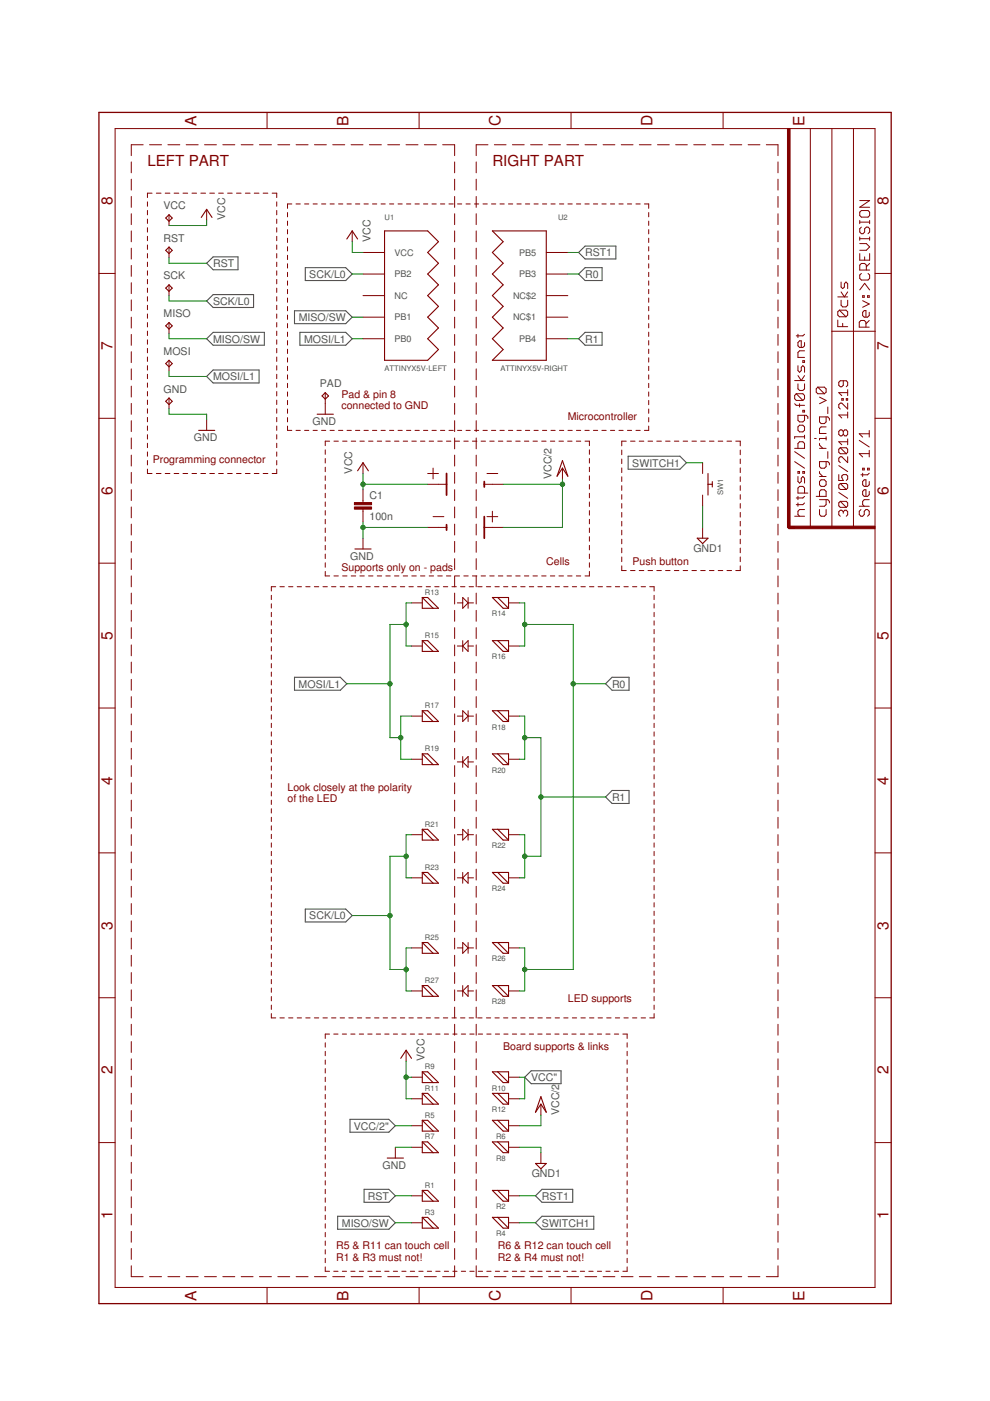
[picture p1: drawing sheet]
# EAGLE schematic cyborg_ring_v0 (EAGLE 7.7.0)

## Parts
C1  100n  C-EUC0201  [C0201]
GND  TPTP15R  [TP15R]
MISO  TPTP15R  [TP15R]
MOSI  TPTP15R  [TP15R]
PAD  TPTP06R  [TP06R]
R1  R0805-1/2TEST  [R0805-1/2]
R2  R0805-1/2TEST  [R0805-1/2]
R3  R0805-1/2TEST  [R0805-1/2]
R4  R0805-1/2TEST  [R0805-1/2]
R5  R0805-1/2TEST2  [R0905-1/2BIS]
R6  R0805-1/2TEST2  [R0905-1/2BIS]
R7  R0805-1/2TEST  [R0805-1/2]
R8  R0805-1/2TEST  [R0805-1/2]
R9  R0805-1/2TEST  [R0805-1/2]
R10  R0805-1/2TEST  [R0805-1/2]
R11  R0805-1/2TEST2  [R0905-1/2BIS]
R12  R0805-1/2TEST2  [R0905-1/2BIS]
R13  R0508-1/2  [R0508-1/2]
R14  R0508-1/2  [R0508-1/2]
R15  R0508-1/2  [R0508-1/2]
R16  R0508-1/2  [R0508-1/2]
R17  R0508-1/2  [R0508-1/2]
R18  R0508-1/2  [R0508-1/2]
R19  R0508-1/2  [R0508-1/2]
R20  R0508-1/2  [R0508-1/2]
R21  R0508-1/2  [R0508-1/2]
R22  R0508-1/2  [R0508-1/2]
R23  R0508-1/2  [R0508-1/2]
R24  R0508-1/2  [R0508-1/2]
R25  R0508-1/2  [R0508-1/2]
R26  R0508-1/2  [R0508-1/2]
R27  R0508-1/2  [R0508-1/2]
R28  R0508-1/2  [R0508-1/2]
RST  TPTP15R  [TP15R]
SCK  TPTP15R  [TP15R]
SW1  SWITCH_PUSHBUTTONC&K_KSS  [BTN_CK_KSS]
U1  ATTINYX5V-LEFT  [1/4-QFN20]
U2  ATTINYX5V-RIGHT  [1/4-QFN20]
U$1  BAT+  [BAT+]
U$2  BAT+  [BAT+]
U$3  BAT-  [BAT-]
U$4  BAT-  [BAT-]
VCC  TPTP15R  [TP15R]

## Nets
GND: C1.2 GND.TP PAD.TP R7.1 U$4.P$1(-)
GND1: R8.1 SW1.P$1
MISO/SW: MISO.TP R3.1 U1.4(PB1)
MOSI/L1: MOSI.TP R13.P$1 R15.P$1 R17.P$1 R19.P$1 U1.5(PB0)
R0: R14.P$1 R16.P$1 R26.P$1 R28.P$1 U2.4(PB3)
R1: R18.P$1 R20.P$1 R22.P$1 R24.P$1 U2.1(PB4)
RST: R1.1 RST.TP
RST1: R2.1 U2.5(PB5)
SCK/L0: R21.P$1 R23.P$1 R25.P$1 R27.P$1 SCK.TP U1.2(PB2)
SWITCH1: R4.1 SW1.P$2
VCC: C1.1 R9.1 R11.1 U1.1(VCC) U$1.P$1(+) VCC.TP
VCC": R10.1 R12.1
VCC/2: R6.1 U$2.P$1(+) U$3.P$1(-)
VCC/2": R5.1
Unconnected: U1.3(NC) U2.2(NC$1) U2.3(NC$2)

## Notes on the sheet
- LEFT PART | RIGHT PART
- Pad & pin 8
  connected to GND
- Microcontroller
- Programming connector
- Cells | Push button
- Supports only on - pads
- Look closely at the polarity 
  of the LED
- LED supports
- Board supports & links
- R5 & R11 can touch cell
  R1 & R3 must not!
- R6 & R12 can touch cell
  R2 & R4 must not!

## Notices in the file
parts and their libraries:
SparkFun-Aesthetics: Licensing: Creative Commons ShareAlike 4.0 International - https://creativecommons.org/licenses/by-sa/4.0
